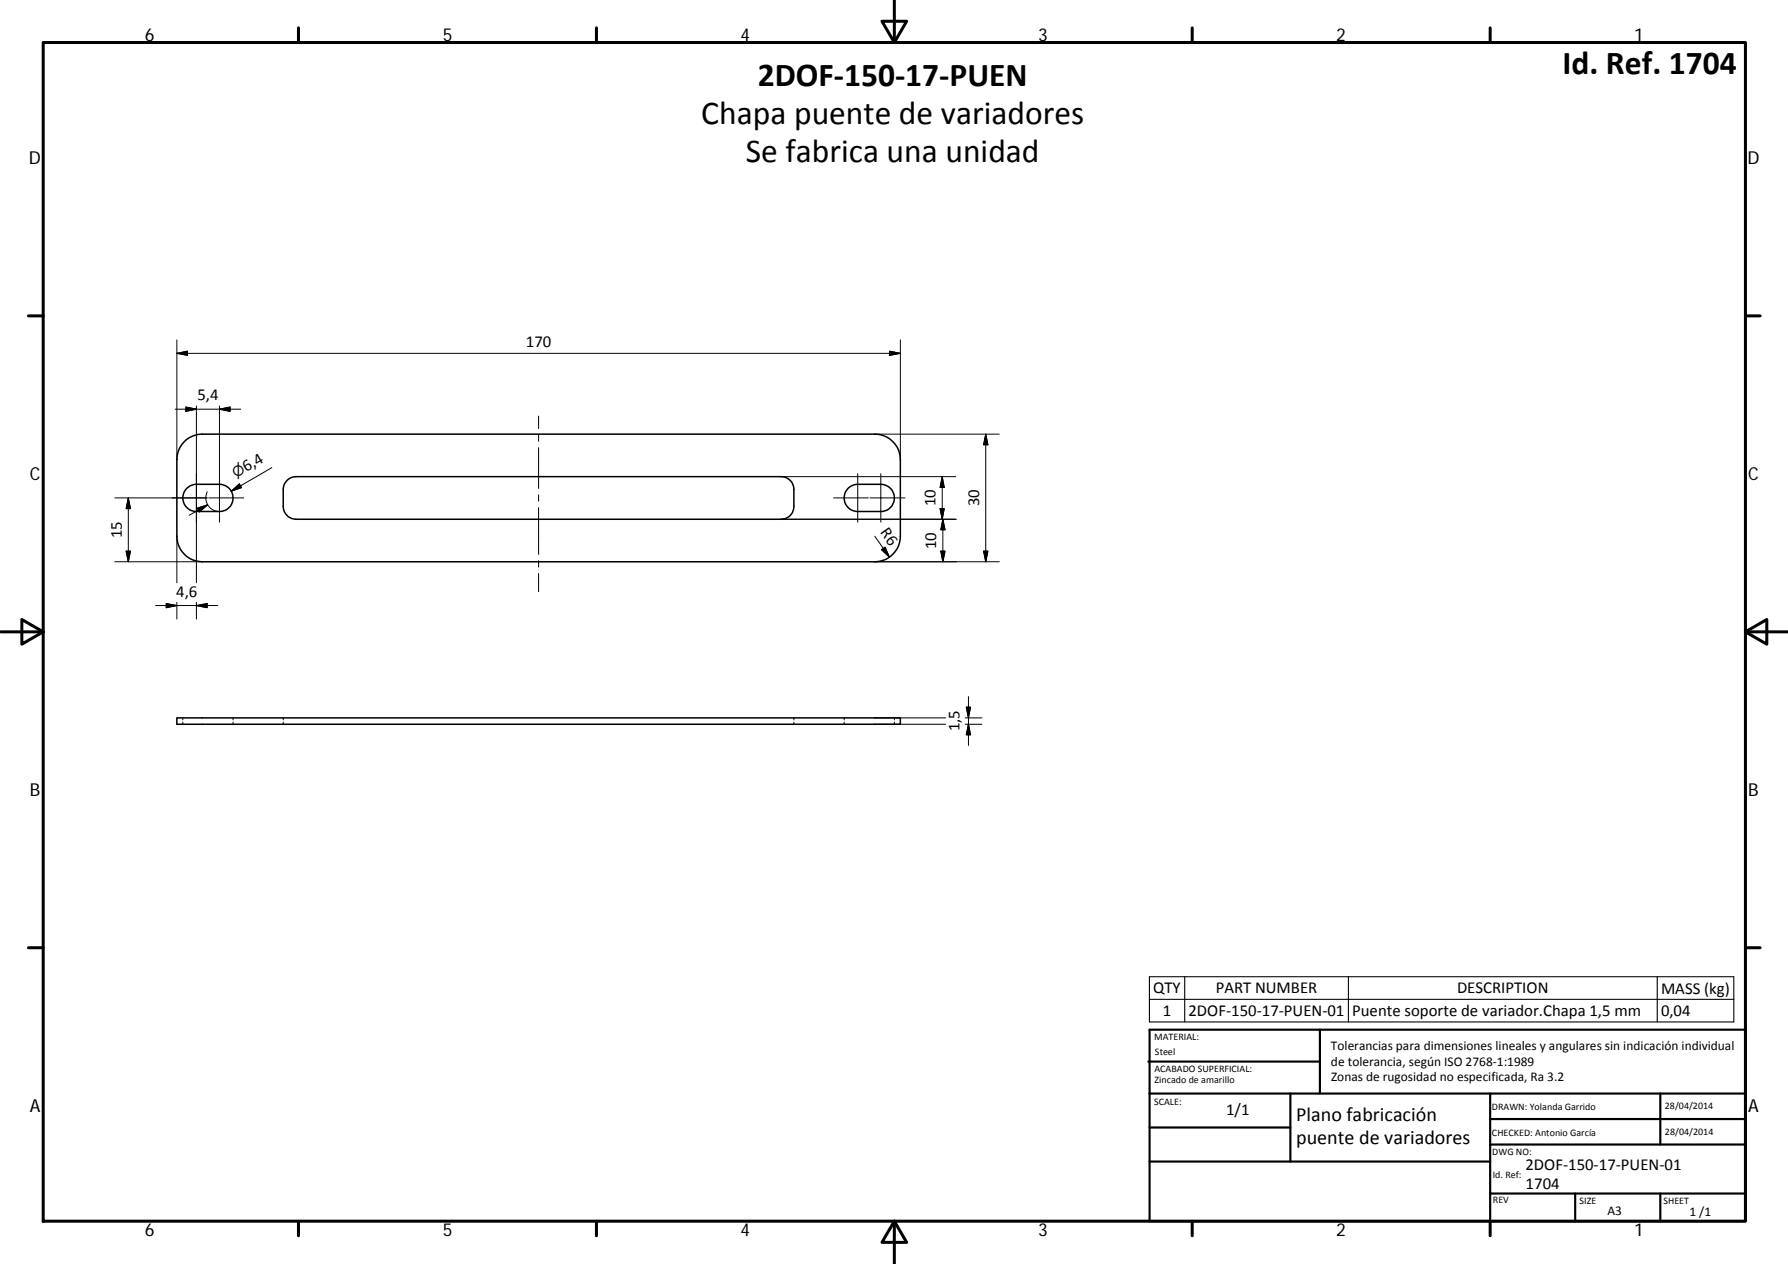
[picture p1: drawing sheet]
<svg xmlns="http://www.w3.org/2000/svg" width="420mm" height="297mm" viewBox="0 0 420 297" stroke-linecap="round" stroke-linejoin="round" font-family="sans-serif">
<path d="M43.3 103.8a6.1 6.1 0 0 1 4.3-1.8h158a6 6 0 0 1 6 6v18a6.1 6.1 0 0 1-6 6h-158a6 6 0 0 1-6-6v-18a6 6 0 0 1 1.7-4.2zM43.8 114.8l.7-.5 1.2-.5h5.9a3.2 3.2 0 0 1 3.2 3.2 3.2 3.2 0 0 1-3.2 3.2h-5.4a3.2 3.2 0 0 1-3-1.9 3.2 3.2 0 0 1 .6-3.5zM67.4 112.9l1-.7 1.2-.2h113.9a3 3 0 0 1 3.1 3v4a3 3 0 0 1-3.1 3h-113.9a3 3 0 0 1-3-3v-4.4l.4-1.1zM199.5 114.5l1.6-.7h5.9a3.2 3.2 0 0 1 3.2 3.2 3.2 3.2 0 0 1-3.2 3.2h-5.4a3.2 3.2 0 0 1-3.1-2.1 3.2 3.2 0 0 1 1-3.6zM41.6 168.7h170v1.5h-170z" fill="none" stroke="#000" stroke-width=".36"/>
<g fill="none" stroke="#000" stroke-width=".23">
<path d="M41.6 79.9v28.1M211.6 79.9v28.1M41.2 96.2h15.4M41.6 83l2.5-.5v1zM41.6 83h170M43.7 95.7l2.5 .5-2.5 .5zM46.2 95.4v41.5M51.6 95.4v27.3M51.6 96.2l2.5-.5v1zM126.6 97.8v2.9M209.1 82.5l2.5 .5-2.5 .5zM27 117h21.7"/>
<path d="M30.2 117l.5 2.5h-1.1zM30.2 117v15M46.4 119.4l2.4-.8-1.9 1.7zM48.4 117.1a3.2 3.2 0 0 0 3.1 3.1M48.7 115.6l-.3 1.3M48.8 118.6l-4.3 2.5M49.1 117h8.2M54.3 115.4l1.9-1.7 .6 .9zM63.9 109.9l-9.6 5.5 2.2-1.2M126.6 102.2v1.5M126.6 105.2v9.6M126.6 116.3v1.5"/>
<path d="M126.6 119.3v11M183.5 112h18M195.9 117h8.2M201.6 111.3v11.4M201.7 112h5.2M204.5 117h8.2M205.6 102h29.2M207 111.3v11.4M207.1 112h17.5M220.9 119.5h1l-.5 2.5zM221.4 112v10M221.4 112l.5 2.5h-1z"/>
<path d="M231.6 102v30M231.6 102l.5 2.5h-1zM27 132h20.6M29.6 129.5h1.1l-.5 2.5zM41.6 126v10.9M126.6 131.8v1.5M126.6 134.8v4.2M183.5 122h18M201.7 122h5.2M205.6 132h29.2M205.6 126l3.4 4.9M207.1 129.2l.9-.6 1 2.3z"/>
<path d="M221.1 129.5h1l-.5 2.5zM221.6 122l.5 2.5h-1zM221.6 122v10M224.7 122h-17.6M231.1 129.5h1l-.5 2.5zM36.6 142.3h14.6M39.1 141.8l2.5 .5-2.5 .5zM41.6 141.5v4M46.2 142.3l2.5-.5v1zM46.2 141.5v4M43 168.7v.5M43 169.7v.5"/>
<path d="M54.8 168.7v.5M54.8 169.7v.5M66.6 168.7v.5M66.6 169.7v.5M186.6 168.7v.5M186.6 169.7v.5M198.4 168.7v.5M198.4 169.7v.5M205.6 168.7h16.6M205.6 170.2h16.6M210.2 168.7v.5M210.2 169.7v.5"/>
<path d="M226.8 168.7h3.9M226.8 170.2h3.9M227.1 166.2h1l-.5 2.5zM227.6 163.7v11.5M227.6 170.2l.5 2.5h-1z"/>
</g>
<g fill="none" stroke="#000" stroke-width=".71">
<path d="M10.1 10h400.1v277h-400.1zM70.1 6.6v3.4M140.2 6.6v3.4M207.3 5h5.8l-2.9 5zM210.2 0v10M280.2 6.6v3.4M350.2 6.6v3.4M6.7 74.2h3.4M410.2 74.2h3.4M.2 148.5h9.9M5.1 145.6l5 2.9-5 2.9zM410.2 148.5l5-2.9v5.8z"/>
<path d="M410.2 148.5h9.9M6.7 222.7h3.4M410.2 222.7h3.4M70.1 287v3.4M140.2 287v3.4M210.2 287l2.9 5h-5.8zM210.2 287v10M280.2 287v3.4M350.2 287v3.4"/>
</g>
<g fill="none" stroke="#000" stroke-width=".51">
<path d="M269.8 249.5h40.4M270.1 257h140.1M270.1 242h140.1v45h-140.1zM303.2 257v16M310.2 242v15M350.2 257v30M390.2 257v12M270.1 273h80.1M270.1 265h33.1M350.2 269h60M350.2 263h60M350.2 280.5h60"/>
<path d="M370.2 280.5v6.5M390.2 280.5v6.5"/>
</g>
<path d="M270.1 229.5h137.3v10.7h-137.3zM270.1 234.8h137.3M278.4 229.5v10.7M316.9 229.5v10.7M389.4 229.5v10.7" fill="none" stroke="#000" stroke-width=".25"/>
<g fill="#000" stroke="#000" stroke-width=".23">
<path d="M43.7 95.7l2.5 .5-2.5 .5zM41.6 83l2.5-.5v1zM51.6 96.2l2.5-.5v1zM209.1 82.5l2.5 .5-2.5 .5zM30.2 117l.5 2.5h-1.1zM54.3 115.4l1.9-1.7 .6 .9zM220.9 119.5h1l-.5 2.5zM221.4 112l.5 2.5h-1zM231.6 102l.5 2.5h-1zM29.6 129.5h1.1l-.5 2.5zM46.4 119.4l2.4-.8-1.9 1.7zM207.1 129.2l.9-.6 1 2.3z"/>
<path d="M221.1 129.5h1l-.5 2.5zM221.6 122l.5 2.5h-1zM231.1 129.5h1l-.5 2.5zM39.1 141.8l2.5 .5-2.5 .5zM46.2 142.3l2.5-.5v1zM227.1 166.2h1l-.5 2.5zM227.6 170.2l.5 2.5h-1z"/>
</g>
<g font-size="7.9">
<text x="367.2" y="17.4">Id. Ref. 1704</text>
<text x="178.1" y="20.1">2DOF‐150‐17‐PUEN</text>
<text x="164.8" y="29.1">Chapa puente de variadores</text>
<text x="175.3" y="38.1">Se fabrica una unidad</text>
</g>
<g font-size="4.7">
<text x="304.6" y="263.5">Plano fabricación</text>
<text x="304.6" y="268.9">puente de variadores</text>
</g>
<g font-size="4.2">
<text x="34" y="9.6">6</text>
<text x="104" y="9.6">5</text>
<text x="174" y="9.6">4</text>
<text x="244" y="9.6">3</text>
<text x="314" y="9.6">2</text>
<text x="384" y="9.6">1</text>
<text x="6.8" y="38.7">D</text>
<text x="410.6" y="38.7">D</text>
<text x="7" y="112.9">C</text>
<text x="410.8" y="112.9">C</text>
<text x="7" y="187.1">B</text>
<text x="410.8" y="187.1">B</text>
<text x="7" y="261.3">A</text>
<text x="410.8" y="261.3">A</text>
<text x="34" y="290.4">6</text>
<text x="104" y="290.4">5</text>
<text x="174" y="290.4">4</text>
<text x="244" y="290.4">3</text>
<text x="314" y="290.4">2</text>
<text x="384" y="290.4">1</text>
</g>
<g font-size="3.9">
<text x="123.6" y="81.5">170</text>
<text x="46.4" y="94.1">5,4</text>
<text x="57.8" y="110.9" transform="rotate(-30 57.8 110.9)">6,4</text>
<text x="219.8" y="119" transform="rotate(-90 219.8 119)">10</text>
<text x="230.1" y="119" transform="rotate(-90 230.1 119)">30</text>
<text x="206.8" y="125.1" transform="rotate(55 206.8 125.1)">R6</text>
<text x="28.6" y="126.5" transform="rotate(-90 28.6 126.5)">15</text>
<text x="220" y="129" transform="rotate(-90 220 129)">10</text>
<text x="41.4" y="140.3">4,6</text>
<text x="225.5" y="171.9" transform="rotate(-90 225.5 171.9)">1,5</text>
<text x="271" y="233.4">QTY</text>
<text x="285.7" y="233.4">PART NUMBER</text>
<text x="342.4" y="233.4">DESCRIPTION</text>
<text x="390.3" y="233.6">MASS (kg)</text>
<text x="273.3" y="238.8">1</text>
<text x="279.3" y="238.8">2DOF‐150‐17‐PUEN‐01</text>
<text x="317.7" y="238.8">Puente soporte de variador.Chapa 1,5 mm</text>
<text x="390.3" y="238.8">0,04</text>
<text x="288.1" y="262">1/1</text>
<text x="358.5" y="274.9">2DOF‐150‐17‐PUEN‐01</text>
<text x="358.5" y="279.4">1704</text>
</g>
<text font-size="3.3" x="55.4" y="112.3" transform="rotate(-30 55.4 112.3)">⌀</text>
<g font-size="3.1">
<text x="312.8" y="246.8">Tolerancias para dimensiones lineales y angulares sin indicación individual</text>
<text x="312.8" y="250.4">de tolerancia, según ISO 2768‐1:1989</text>
<text x="312.8" y="254">Zonas de rugosidad no especificada, Ra 3.2</text>
<text x="377.7" y="285.6">A3</text>
<text x="397" y="285.9">1 /1</text>
</g>
<g font-size="2.4">
<text x="271.2" y="244.4">MATERIAL:</text>
<text x="271.3" y="251.9">ACABADO SUPERFICIAL:</text>
<text x="271.4" y="247.9">Steel</text>
<text x="271.3" y="254.6">Zincado de amarillo</text>
<text x="271.2" y="259.7">SCALE:</text>
<text x="350.6" y="260.9">DRAWN: Yolanda Garrido</text>
<text x="391.2" y="260.6">28/04/2014</text>
<text x="350.6" y="267">CHECKED: Antonio García</text>
<text x="391.2" y="266.6">28/04/2014</text>
<text x="350.7" y="271.4">DWG NO:</text>
<text x="350.8" y="276.8">Id. Ref:</text>
<text x="350.8" y="282.8">REV</text>
<text x="371.2" y="282.9">SIZE</text>
<text x="390.9" y="282.9">SHEET</text>
</g>
</svg>
